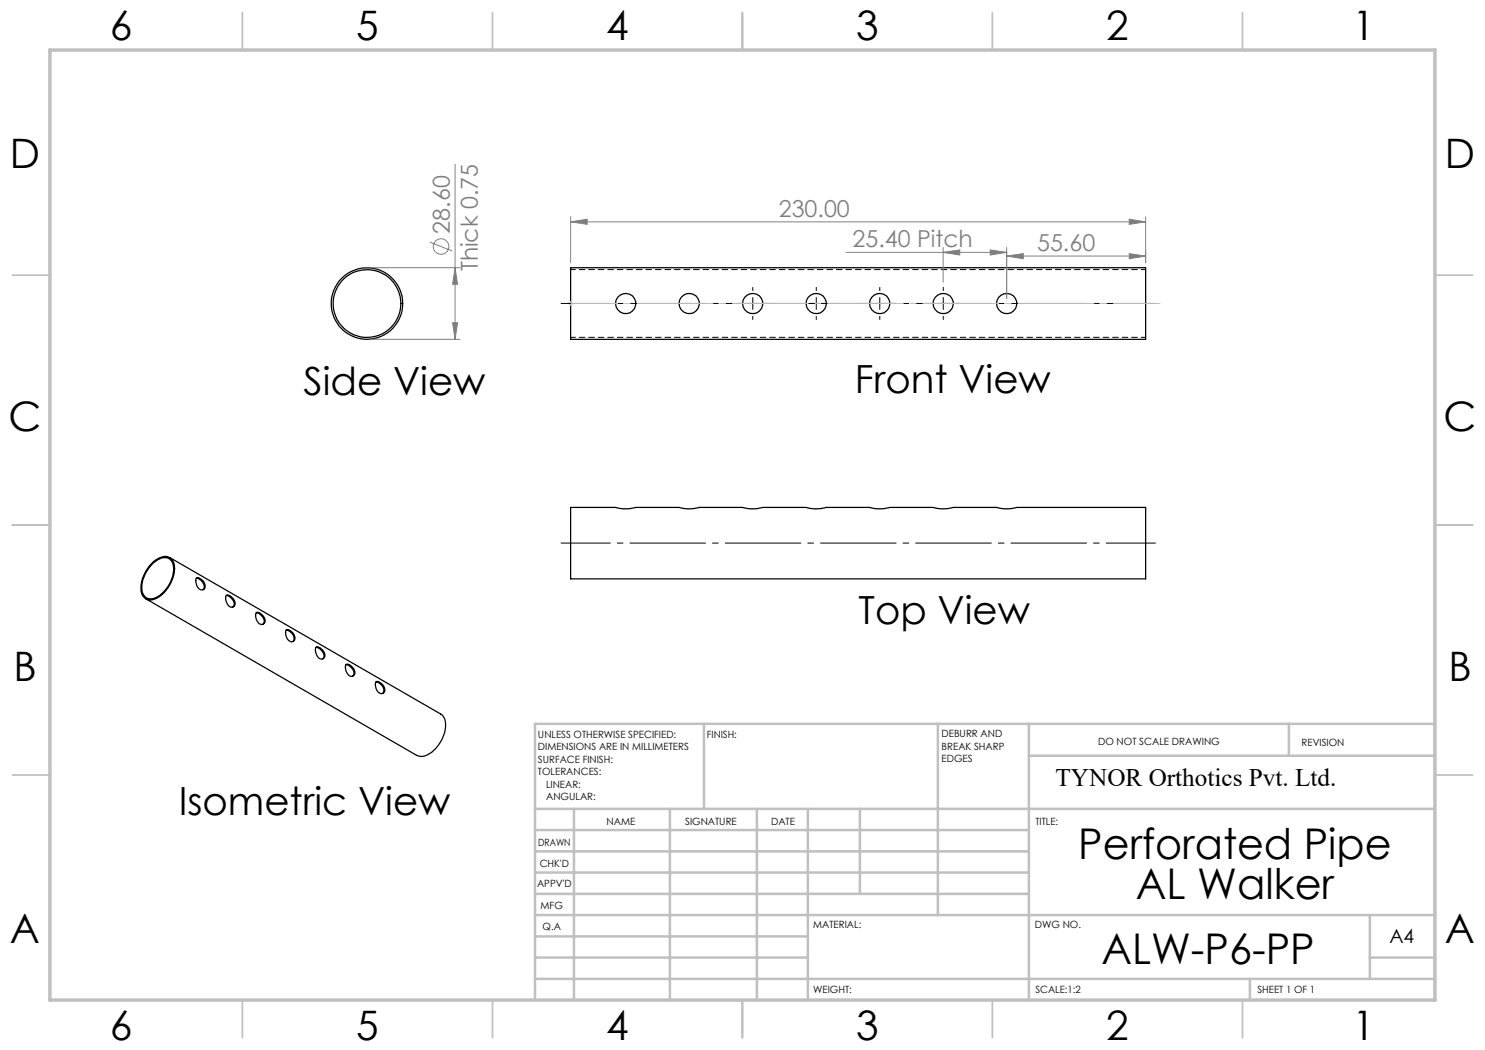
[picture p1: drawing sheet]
<svg xmlns="http://www.w3.org/2000/svg" width="297mm" height="210mm" viewBox="0 0 297 210" stroke-linecap="round" stroke-linejoin="round" font-family="sans-serif">
<path d="M229.2 53.9h-115M114.2 67.5h115" fill="none" stroke="#000" stroke-width=".2" stroke-dasharray="1.3 .6" stroke-dashoffset=".3" stroke-linecap="butt"/>
<g fill="none" stroke="#000" stroke-width=".25">
<path d="M114.1 53.5h115v14.4h-115zM30.1 113a3.7 3.7 0 0 1 3.7-1.6 2.69 2.69 0 0 1 1.1 3.2 7 7 0 0 1-4.5 5.4 2.06 2.06 0 0 1-2.2-2.6 7.8 7.8 0 0 1 1.9-4.4zM30.6 112.7a3.4 3.4 0 0 1 3-1.1 2.5 2.5 0 0 1 1 3 6.5 6.5 0 0 1-4 5.1 1.93 1.93 0 0 1-2.2-2.4 7.4 7.4 0 0 1 2.2-4.6zM33.9 111.5l54.2 31.3a2.68 2.68 0 0 1 .9 3.1 6.8 6.8 0 0 1-4.4 5.4l-1.2-.2-54.2-31.3M39.3 115.6a1.79 1.79 0 0 1 1.4 2.2l-.1 .1M39.3 115.6a1.53 1.53 0 0 1 1.7 1.4 .73 .73 0 0 1-.3 .9 .73 .73 0 0 1-.9-.2 1.99 1.99 0 0 1-.5-2.1zM45.3 119.1a1.54 1.54 0 0 1 1.7 1.4 .79 .79 0 0 1-.6 1 .79 .79 0 0 1-.9-.7l-.2-.4a1.44 1.44 0 0 1 0-1.3zM45.3 119.1a1.98 1.98 0 0 1 1.5 1.9l-.2 .4M114.1 101.5h9a6.9 6.9 0 0 0 4 0h8.7a6.9 6.9 0 0 0 4 0h8.7a6.9 6.9 0 0 0 4 0h8.7a6.9 6.9 0 0 0 4 0h8.7a6.9 6.9 0 0 0 4 0h8.7a6.9 6.9 0 0 0 4 0h8.7a6.9 6.9 0 0 0 4 0h25.8v14.3h-115zM51.3 122.5a1.54 1.54 0 0 1 1.7 1.5 .79 .79 0 0 1-.6 .9 .79 .79 0 0 1-.9-.6l-.2-.4a1.56 1.56 0 0 1 0-1.4zM51.3 122.5a1.98 1.98 0 0 1 1.5 1.9l-.2 .4M57.2 126a1.79 1.79 0 0 1 1.5 2.2l-.1 .1"/>
<path d="M57.3 126a1.53 1.53 0 0 1 1.7 1.4 .73 .73 0 0 1-.4 .9 .73 .73 0 0 1-.9-.2 1.99 1.99 0 0 1-.4-2.1zM63.2 129.5a1.54 1.54 0 0 1 1.8 1.4 .79 .79 0 0 1-.6 1 .79 .79 0 0 1-1-.7l-.1-.4a1.44 1.44 0 0 1-.1-1.3zM63.2 129.5a1.98 1.98 0 0 1 1.6 1.8l-.3 .5M69.2 132.9a1.54 1.54 0 0 1 1.8 1.4 .79 .79 0 0 1-.6 1 .79 .79 0 0 1-1-.7l-.3-.8zM69.2 132.9a1.98 1.98 0 0 1 1.6 1.9l-.3 .4M75.2 136.4a1.53 1.53 0 0 1 1.7 1.4 .73 .73 0 0 1-.3 .9 .73 .73 0 0 1-.9-.2 2.01 2.01 0 0 1-.5-2.1zM75.2 136.4a1.75 1.75 0 0 1 1.5 2.2l-.2 .1"/>
<circle cx="73.4" cy="60.7" r="7.1"/>
<circle cx="73.4" cy="60.7" r="6.8"/>
<circle cx="125.2" cy="60.7" r="2.04"/>
<circle cx="137.9" cy="60.7" r="2.04"/>
<circle cx="150.6" cy="60.7" r="2.04"/>
<circle cx="163.3" cy="60.7" r="2.04"/>
<circle cx="176" cy="60.7" r="2.04"/>
<circle cx="188.7" cy="60.7" r="2.04"/>
<circle cx="201.4" cy="60.7" r="2.04"/>
</g>
<path d="M114.1 44.4l3.3-.6v1.1zM114.1 43.3v9.3M114.1 44.4h115M229.1 43.3v9.3" fill="none" stroke="#808080" stroke-width=".2"/>
<g fill="none" stroke="#c0c0c0" stroke-width=".35">
<path d="M48.5 2.5v7.5M98.5 2.5v7.5M148.5 2.5v7.5M198.5 2.5v7.5M248.5 2.5v7.5M2.5 55h7.5M287 55h7.5M2.5 105h7.5M287 105h7.5M2.5 155h7.5M287 155h7.5M48.5 200v7.5"/>
<path d="M98.5 200v7.5M148.5 200v7.5M198.5 200v7.5M248.5 200v7.5"/>
</g>
<g fill="none" stroke="#c0c0c0" stroke-width=".5">
<path d="M140.8 144.8v17M187.6 144.8v38.2M205.8 144.8v55.2M205.8 151.2h81.2M257.8 144.8v6.4M287 144.8h-180v55.2M107 161.8h180M107 178.8h98.8M107 174.5h98.8M107 170.3h98.8M107 166h98.8M114.8 161.8v38.2"/>
<path d="M134 161.8v38.2M151.4 161.8v38.2M161.6 161.8v38.2M172 161.8v17M107 195.8h180M107 191.5h54.6M107 187.3h54.6M107 183h180M250 195.8v4.2M274 191.5h13M274 183v12.8"/>
</g>
<path d="M10 10h277v190h-277z" fill="none" stroke="#c0c0c0" stroke-width=".7"/>
<path d="M114.1 44.4l3.3-.6v1.1z" fill="#808080"/>
<path d="M225.8 43.8l3.3 .6-3.3 .5z" fill="none" stroke="#808080" stroke-width=".2"/>
<path d="M225.8 43.8l3.3 .6-3.3 .5z" fill="#808080"/>
<path d="M201.3 51.2l3.3-.5v1zM201.3 50.2v9.5M201.3 51.2h27.8M229.1 50.2v2.4" fill="none" stroke="#808080" stroke-width=".2"/>
<path d="M201.3 51.2l3.3-.5v1z" fill="#808080"/>
<path d="M225.8 50.7l3.3 .5-3.3 .5z" fill="none" stroke="#808080" stroke-width=".2"/>
<path d="M225.8 50.7l3.3 .5-3.3 .5z" fill="#808080"/>
<path d="M169.2 50.5h32.1M188.6 50.5l3.3-.5v1zM188.6 49.5v6.9M201.3 49.5v10.2" fill="none" stroke="#808080" stroke-width=".2"/>
<path d="M188.6 50.5l3.3-.5v1z" fill="#808080"/>
<path d="M198 50l3.3 .5-3.3 .5z" fill="none" stroke="#808080" stroke-width=".2"/>
<path d="M198 50l3.3 .5-3.3 .5z" fill="#808080"/>
<g fill="none" stroke="#808080" stroke-width=".2">
<path d="M91 32.8v35.1M74.4 53.5h17.6M86 48.4l4.4 1.8M91 53.5l.5 3.4h-1zM74.4 67.9h17.6"/>
<circle cx="88.2" cy="49.3" r="1.56"/>
</g>
<path d="M113.6 60.7h1.1M113.8 60.4l.7 .7M114.1 60.2v1M114.5 60.4l-.7 .7" fill="none" stroke="#c0c0c0" stroke-width=".2"/>
<path d="M112.2 60.7h119" fill="none" stroke="#000" stroke-width=".2" stroke-dasharray="15.2 1.3 1.3 1.3" stroke-dashoffset="5.3" stroke-linecap="butt"/>
<g fill="none" stroke="#000" stroke-width=".2" stroke-dasharray="15.2 1.3 1.3 1.3" stroke-linecap="butt">
<path d="M150.6 58.2v-.8M163.3 58.2v-.8M176 58.2v-.8M188.7 58.2v-.8M148.1 60.7h-.8M150.6 60.7v-1.3M150.6 60.7h-1.3M150.6 60.7v1.2M150.6 60.7h1.2M150.6 63.2v.8M153.1 60.7h.7M160.8 60.7h-.8"/>
<path d="M163.3 60.7v-1.3M163.3 60.7h-1.3M163.3 60.7v1.2M163.3 60.7h1.2M163.3 63.2v.8M165.8 60.7h.7M173.5 60.7h-.8M176 60.7v-1.3M176 60.7h-1.3M176 60.7v1.2M176 60.7h1.2M176 63.2v.8"/>
<path d="M178.5 60.7h.7M186.2 60.7h-.8M188.7 60.7v-1.3M188.7 60.7h-1.3M188.7 60.7v1.2M188.7 60.7h1.2M188.7 63.2v.8M191.2 60.7h.7"/>
</g>
<path d="M114.2 60.7h117.9" fill="none" stroke="#c0c0c0" stroke-width=".2" stroke-dasharray="15.2 1.3 1.3 1.3" stroke-dashoffset="5.8" stroke-linecap="butt"/>
<path d="M91 53.5l.5 3.4h-1z" fill="#808080"/>
<path d="M90.5 64.5h1l-.5 3.4z" fill="none" stroke="#808080" stroke-width=".2"/>
<path d="M90.5 64.5h1l-.5 3.4z" fill="#808080"/>
<path d="M112.2 108.6h119" fill="none" stroke="#000" stroke-width=".2" stroke-dasharray="15.2 1.3 1.3 1.3" stroke-dashoffset="5.3" stroke-linecap="butt"/>
<g font-size="8.5">
<text x="215.7" y="171.8">Perforated Pipe</text>
<text x="227.2" y="179.9">AL Walker</text>
<text x="220.3" y="192.7">ALW-P6-PP</text>
</g>
<g font-size="8.1">
<text x="22" y="8">6</text>
<text x="71.2" y="8">5</text>
<text x="121.2" y="8">4</text>
<text x="171.2" y="8">3</text>
<text x="221.2" y="8">2</text>
<text x="270.5" y="8">1</text>
<text x="2" y="33.6">D</text>
<text x="289" y="33.6">D</text>
<text x="1.7" y="86.1">C</text>
<text x="288.7" y="86.1">C</text>
<text x="2.7" y="136.1">B</text>
<text x="289.7" y="136.1">B</text>
<text x="2" y="188.6">A</text>
<text x="289" y="188.6">A</text>
<text x="22" y="208">6</text>
<text x="71.2" y="208">5</text>
<text x="121.2" y="208">4</text>
<text x="171.2" y="208">3</text>
<text x="221.2" y="208">2</text>
<text x="270.5" y="208">1</text>
</g>
<g font-size="7.8">
<text x="60.7" y="79.1">Side View</text>
<text x="171" y="78.7">Front View</text>
<text x="171.7" y="124.8">Top View</text>
<text x="35.7" y="163">Isometric View</text>
</g>
<text font-size="5" x="211.1" y="157.2">TYNOR Orthotics Pvt. Ltd.</text>
<g font-size="4.7" fill="#808080">
<text x="89.9" y="46.7" transform="rotate(-90 89.9 46.7)">28.60</text>
<text x="155.8" y="43.3">230.00</text>
<text x="170.5" y="49.5">25.40 Pitch</text>
<text x="207.4" y="50.2">55.60</text>
<text x="95.6" y="54.3" transform="rotate(-90 95.6 54.3)">Thick 0.75</text>
</g>
<text font-size="3.9" x="277.9" y="188.5">A4</text>
<g font-size="2">
<text x="107.6" y="147.6">UNLESS OTHERWISE SPECIFIED:</text>
<text x="141.4" y="147.6">FINISH:</text>
<text x="188.3" y="147.5">DEBURR AND</text>
<text x="188.3" y="150">BREAK SHARP</text>
<text x="219.6" y="149">DO NOT SCALE DRAWING</text>
<text x="260.3" y="149.2">REVISION</text>
<text x="107.6" y="150.1">DIMENSIONS ARE IN MILLIMETERS</text>
<text x="107.6" y="152.6">SURFACE FINISH:</text>
<text x="107.6" y="155.1">TOLERANCES:</text>
<text x="188.3" y="152.5">EDGES</text>
<text x="109.2" y="157.6">LINEAR:</text>
<text x="109.2" y="160.1">ANGULAR:</text>
<text x="121.3" y="165">NAME</text>
<text x="137" y="164.9">SIGNATURE</text>
<text x="154.2" y="164.9">DATE</text>
<text x="207.1" y="164.9">TITLE:</text>
<text x="107.6" y="169.1">DRAWN</text>
<text x="107.9" y="173.3">CHK'D</text>
<text x="107.4" y="177.4">APPV'D</text>
<text x="108.1" y="181.8">MFG</text>
<text x="108.5" y="186">Q.A</text>
<text x="162.6" y="185.5">MATERIAL:</text>
<text x="207" y="185.5">DWG NO.</text>
<text x="162.6" y="198.5">WEIGHT:</text>
<text x="207.1" y="198.6">SCALE:1:2</text>
<text x="251.5" y="198.6">SHEET 1 OF 1</text>
</g>
</svg>
